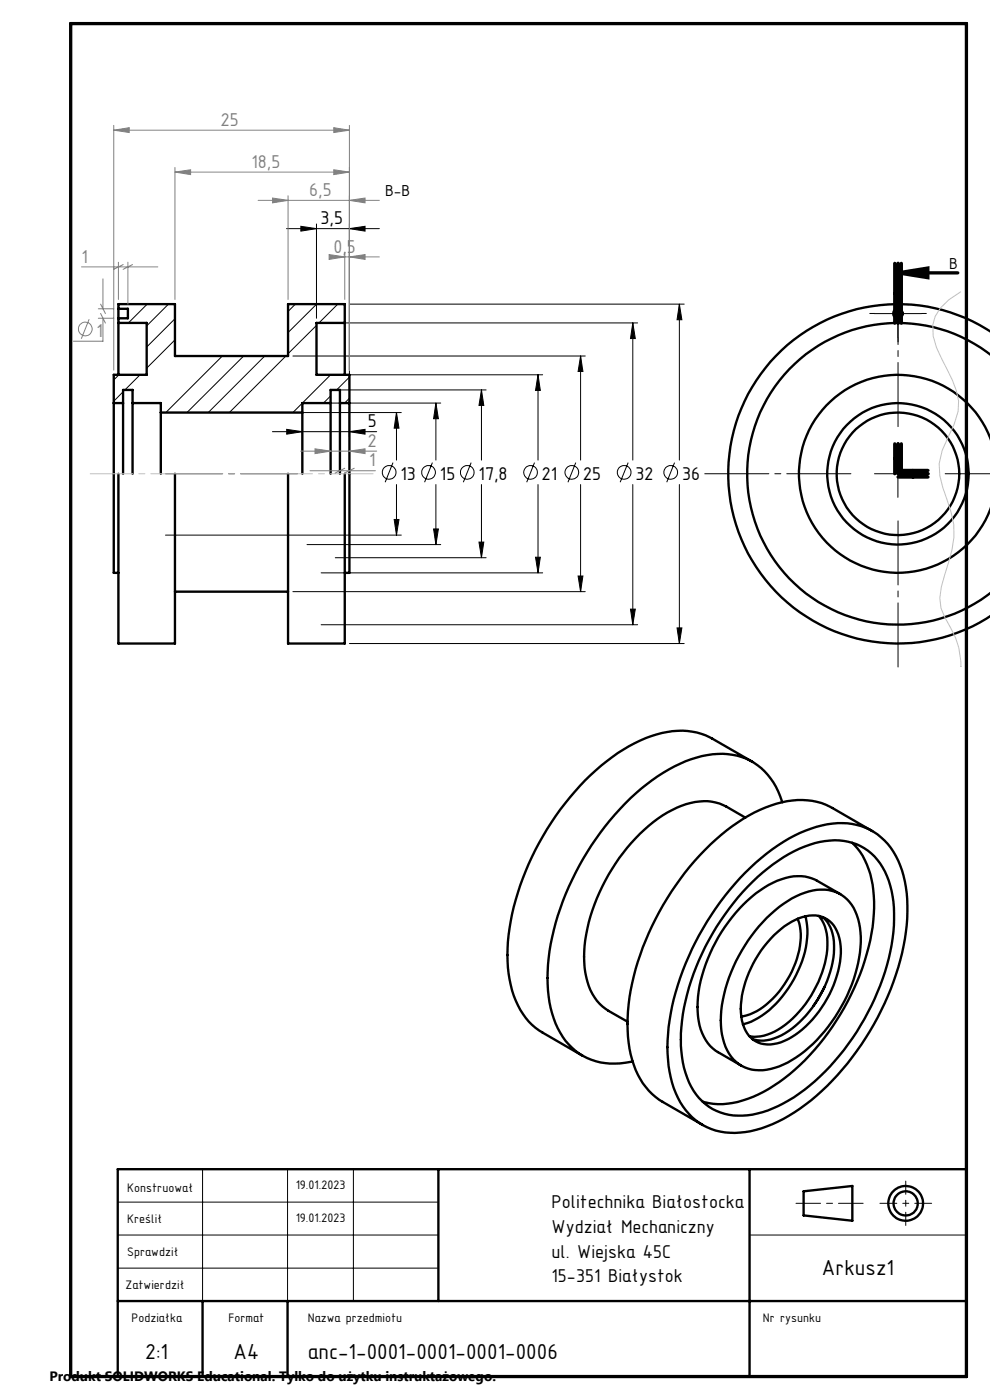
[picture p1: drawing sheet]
<svg xmlns="http://www.w3.org/2000/svg" width="210mm" height="297mm" viewBox="0 0 210 297" stroke-linecap="round" stroke-linejoin="round" font-family="sans-serif">
<g fill="none" stroke="#000" stroke-width=".5">
<path d="M25.1 68.5v11M25.1 65.5v2M25.1 65.5v-1h12v11h24v-11h12v4M25.1 68.5h6v11h-7v6M25.1 65.5h2v2h-2M25.1 67.5v1M73.1 68.5v11M73.1 68.5h-6v11h7v6M210.1 70.3a36 36 0 0 0-55.6 30.2 36 36 0 0 0 55.6 30.2M210.1 75.2a32 32 0 0 0-43.2 3.7 32 32 0 0 0 0 43.3 32 32 0 0 0 43.2 3.6M24.1 85.5v36h1M24.1 85.5h2"/>
<path d="M26.1 85.5v15M26.1 85.5v-2.8h2v2.8M28.1 85.5v15M28.1 85.5h6v2M34.1 87.5v13M34.1 87.5h30M64.1 87.5v13M70.1 85.5v15M70.1 85.5v-2.8h2v2.8M70.1 85.5h-6v2M72.1 85.5v15M72.1 85.5h2"/>
<path d="M74.1 85.5v36h-1M210.1 92.9a21 21 0 0 0-32.3-9.2 21 21 0 0 0 0 33.6 21 21 0 0 0 32.3-9.2M25.1 100.5v36h12v-36M61.1 100.5v36h12v-36M37.1 125.5h24M158.1 173.5l-4-2.4a11.5 11.5 0 0 0-10.5 .2 34.6 34.6 0 0 0-15.2 15.5 32.7 32.7 0 0 0-4.3 19.5 11.2 11.2 0 0 0 5 8.2l4 2.2M159.6 161.6l-8.5-4.9a14.9 14.9 0 0 0-11.9-.9 37.1 37.1 0 0 0-16.2 10.9 58.2 58.2 0 0 0-15.3 33.1 24.5 24.5 0 0 0 3.2 15.3 12 12 0 0 0 4.2 4l8.5 4.9M165.9 170.2a13.4 13.4 0 0 0-11.6-10.2 23.5 23.5 0 0 0-14.8 4.7 57.1 57.1 0 0 0-20.1 26.5 40.7 40.7 0 0 0-2.6 22.7 14.8 14.8 0 0 0 7.8 10.6 14.8 14.8 0 0 0 9.6 .7M180.8 178.8a16.5 16.5 0 0 1 4.5 11.3 44.2 44.2 0 0 1-6.2 23.6 44.5 44.5 0 0 1-18.3 18.5 16.4 16.4 0 0 1-11.8 1.5M185 176.3l-8.4-4.9a15.4 15.4 0 0 0-13.1-.5 39.5 39.5 0 0 0-16.1 11.7 57.8 57.8 0 0 0-14.2 31.9 24.3 24.3 0 0 0 3.1 15.3l1.3 1.6 2.2 1.9 9.2 5.4M158 185.2a34.5 34.5 0 0 1 17.5-10.3 13.1 13.1 0 0 1 15.5 8.7 32.7 32.7 0 0 1 .3 18.6 59 59 0 0 1-20.4 32.1 26.8 26.8 0 0 1-15 6 13.1 13.1 0 0 1-13-9.5 32.3 32.3 0 0 1-.3-17.3 59.9 59.9 0 0 1 15.4-28.3zM158.6 188.1a31.4 31.4 0 0 1 15.3-9.5 11.9 11.9 0 0 1 12.8 4.6 20.9 20.9 0 0 1 2.9 13.2 51.5 51.5 0 0 1-16.7 33 27.9 27.9 0 0 1-14.3 7.2 11.7 11.7 0 0 1-13.2-9 31.6 31.6 0 0 1 .8-18.2 54.2 54.2 0 0 1 12.4-21.3z"/>
<path d="M162.6 194.7a19 19 0 0 1 10.7-5.9 7.8 7.8 0 0 1 8.7 6.2 23.7 23.7 0 0 1-1.8 15.1 31.7 31.7 0 0 1-13.1 15.3 10.8 10.8 0 0 1-9.1 1 8.6 8.6 0 0 1-4.9-7 27.1 27.1 0 0 1 3.6-16.6 35.5 35.5 0 0 1 5.9-8.1zM164.2 198.4a12.4 12.4 0 0 1 8.8-4.2 5.9 5.9 0 0 1 5.2 5.5 20.5 20.5 0 0 1-3.9 14 18.2 18.2 0 0 1-9.4 7.6 5.8 5.8 0 0 1-7.5-4.8 20 20 0 0 1 3.5-14l1.2-1.7zM169.2 194.9a12.9 12.9 0 0 1-.5 9.4 18.9 18.9 0 0 1-9.6 10.9l-1.9 .4M170.8 194.4a17.7 17.7 0 0 1-1.9 12.4 20.3 20.3 0 0 1-10.3 10.2l-1 .3M173.7 194.3a9.6 9.6 0 0 1 1.8 7.2 23.5 23.5 0 0 1-11.1 17.3 8.1 8.1 0 0 1-5.4 1M174.5 194.6a8 8 0 0 1 2.4 6.8 23.3 23.3 0 0 1-11.1 18.2 7.9 7.9 0 0 1-6.2 .8M178.3 189.7l-5-2.9a9.9 9.9 0 0 0-9.4 .5 30.5 30.5 0 0 0-13.3 14.9 24.7 24.7 0 0 0-2.2 15.3 8.9 8.9 0 0 0 3.9 5.7l4.9 2.9M174.9 209.4l-2.3 4M93 248v28M159 248v44M170.5 252.7l10.3-1.1v7.4l-10.3-1.2zM205 248h-180v44"/>
<path d="M25 276h180M43 276v16M61 276v16"/>
<circle cx="190.5" cy="66.5" r="1"/>
<circle cx="190.5" cy="100.5" r="13"/>
<circle cx="190.5" cy="100.5" r="15"/>
<circle cx="192.1" cy="255.3" r="2.56"/>
<circle cx="192.1" cy="255.3" r="3.7"/>
</g>
<g fill="none" stroke="#000" stroke-width=".21">
<path d="M60.8 48.5h19.7M63.8 48l3.3 .5-3.3 .5zM67.1 47.5v20M74.1 48.5l3.3-.5v1zM74.1 47.5v34M25.2 79.5l-1.1 1.1M29.7 79.5l-3.2 3.2M31.2 64.5l-4 4M35.7 64.5l-4.6 4.6M37.1 67.6l-6 6M37.1 72.1l-6 6M47.2 75.5l-12 12"/>
<path d="M51.7 75.5l-12 12M56.2 75.5l-12 12M60.6 75.5l-12 12M62.1 75.5h62M62.7 64.5l-1.6 1.6M67.1 69l-6 6M67.2 64.5l-6.1 6.1M68.1 68.5h67.2M68.1 79.5h47M70.1 79.5l-8 8M71.6 64.5l-3.9 4M74.1 64.5h71"/>
<path d="M114.1 79.5v18.1M114.1 79.5l.5 3.3h-1zM123.2 75.5l.4 3.3h-1zM123.2 75.5v22.1M134.2 68.5v29.1M134.2 68.5l.6 3.3h-1.1zM144.1 64.5v33.1M144.1 64.5l.5 3.3h-1zM185.5 66.5h10M190.5 61.5v10M26.1 83.1l-2 2M35.1 87.5h50"/>
<path d="M57.8 91.6h22.1M60.8 91.1l3.3 .5-3.3 .5zM64.1 86.5v6.1M65.1 85.5h28.4M70.1 84l-1.5 1.5M71.1 82.7h32M74.1 80l-2.7 2.7M74.1 84.5l-1 1M74.1 91.6l3.3-.5v1zM74.1 86.5v6.1M83.4 98.1l-1.7 4.2M84.1 87.5v10.1"/>
<path d="M84.1 87.5l.5 3.3h-1zM91.7 98.1l-1.6 4.2M92.5 85.5l.5 3.3h-1zM92.5 85.5v12.1M99.9 98.1l-1.6 4.2M102.1 82.7l.5 3.3h-1zM102.1 82.7v14.9M113.4 98.1l-1.7 4.2M122.1 98.1l-1.6 4.2M133.2 98.1l-1.6 4.2M143.1 98.1l-1.7 4.2M190.5 95.5v10"/>
<path d="M35.1 113.5h50M65.1 115.5h28.4M71.1 118.3h32M83.6 110.2h1l-.5 3.3zM84.1 102.8v10.7M92 112.2h1l-.5 3.3zM92.5 102.8v12.7M101.6 115h1l-.5 3.3zM102.1 102.8v15.5M113.6 118.2h1l-.5 3.3zM114.1 102.8v18.7M123.2 102.8v22.7"/>
<path d="M134.2 102.8v29.7M144.1 102.8v33.7M185.5 100.5h10M62.1 125.5h62M68.1 132.5h67.2M68.1 121.5h47M74.1 136.5h71M122.6 122.2h1l-.4 3.3zM133.7 129.2h1.1l-.6 3.3zM143.6 133.2h1l-.5 3.3zM25 255h68M43 248v28"/>
<path d="M61 248v28M75 248v28M25 269h68M25 262h68M159 262h46"/>
<circle cx="82.5" cy="100.2" r="1.45"/>
<circle cx="90.9" cy="100.2" r="1.45"/>
<circle cx="99.1" cy="100.2" r="1.45"/>
<circle cx="112.5" cy="100.2" r="1.45"/>
<circle cx="121.3" cy="100.2" r="1.46"/>
<circle cx="132.4" cy="100.2" r="1.45"/>
<circle cx="142.3" cy="100.2" r="1.45"/>
</g>
<g fill="none" stroke="#808080" stroke-width=".21">
<path d="M24.1 27.6l3.3-.5v1zM24.1 26.6v51.9M24.1 27.6h50M37.1 36.5l3.3-.5v1zM37.1 35.5v28M37.1 36.5h37M70.8 27.1l3.3 .5-3.3 .5zM70.8 36l3.3 .5-3.3 .5zM74.1 26.6v51.9M17.3 56.6h16.2M21.8 59.2v6.3M25.1 55.6v7.9"/>
<path d="M26.1 56.1l-2 1M27.1 55.6v8.9M28.1 56.1l-2 1M54.8 42.5h25.7M57.8 42l3.3 .5-3.3 .5zM61.1 41.5v22M69.8 54l3.3 .5-3.3 .5zM70.7 54.5h9.8M73.1 53.5v10M74.1 42.5l3.3-.5v1zM74.1 54.5l3.3-.5v1zM18.9 67.7l-1.6 4.2"/>
<path d="M20.8 67.5h3.3M20.8 65.5h3.3M21.3 66.5l1.1 2M21.3 64.5l1.1 2M21.8 67.5v4.9h-6.2M63.8 95.7h16.1M65.8 99.9h13.8M66.8 95.2l3.3 .5-3.3 .5zM73.1 99.3l-2 1.1M74.1 95.7l3.3-.5v1zM75.1 99.3l-2 1.1"/>
<circle cx="18.1" cy="69.8" r="1.45"/>
</g>
<path d="M190.5 57.9l6.3-1v2z" fill="none" stroke="#000" stroke-width=".7" stroke-linecap="butt"/>
<path d="M203.8 61.9l-2.5 1.7a7.8 7.8 0 0 0-2.7 10.1l1.2 2.5a28.2 28.2 0 0 1 3.5 8.9l-.1 2.2-.8 2.7-1.3 2.8a11.6 11.6 0 0 0-1.1 10.6l.9 2.6a17 17 0 0 1 .3 13.4l-1.5 5.1-.3 2.4 .2 2.1 .8 1.9 1.1 2.1a16.7 16.7 0 0 1 2.3 8.5v-.2" fill="none" stroke="#c0c0c0" stroke-width=".21"/>
<path d="M63.1 100.5h-28" fill="none" stroke="#000" stroke-width=".21" stroke-dasharray="15.2 1.3 1.3 1.3" stroke-dashoffset="3.1"/>
<path d="M190.5 90.5v-31M180.5 100.5h-31M190.5 110.5v31M200.5 100.5h9.6" fill="none" stroke="#000" stroke-width=".21" stroke-dasharray="15.2 1.3 1.3 1.3" stroke-dashoffset="1.6"/>
<path d="M185.5 66.5h-1M190.5 61.5v-1M190.5 71.5v1M195.5 66.5h1" fill="none" stroke="#000" stroke-width=".21" stroke-dasharray="15.2 1.3 1.3 1.3"/>
<path d="M190.5 55.9v12.7" fill="none" stroke="#000" stroke-width=".7" stroke-dasharray="6.3 1.3 1.3 1.3" stroke-dashoffset="1.9"/>
<path d="M190.5 94.2v6.3M196.8 100.5h-6.3" fill="none" stroke="#000" stroke-width=".7" stroke-dasharray="6.3 1.3 1.3 1.3" stroke-dashoffset="3.2"/>
<path d="M15 5h190v287h-190zM189.8 55.9v12.7M190.5 57.9h12.7M190.5 55.9v12.7M191.2 55.9v6.3M191.2 62.2v6.4zM189.8 94.2v6.3M190.5 94.2v6.3h6.3M190.5 99.8h6.3M191.2 94.2v6.3M190.5 101.2h6.3" fill="none" stroke="#000" stroke-width=".7"/>
<path d="M192.1 250.6v9.4" fill="none" stroke="#000" stroke-width=".21" stroke-dasharray="15.2 1.3 1.3 1.3" stroke-dashoffset="12.4"/>
<path d="M197.6 255.3h-10.9" fill="none" stroke="#000" stroke-width=".21" stroke-dasharray="15.2 1.3 1.3 1.3" stroke-dashoffset="11.7"/>
<path d="M183.1 255.3h-14.3" fill="none" stroke="#000" stroke-width=".21" stroke-dasharray="15.2 1.3 1.3 1.3" stroke-dashoffset="10"/>
<path d="M79.1 100.5h-60" fill="none" stroke="#c0c0c0" stroke-width=".21" stroke-dasharray="15.2 1.3 1.3 1.3" stroke-dashoffset="6.2"/>
<g fill="#000">
<path d="M190.5 57.9l6.3-1v2zM210.1 99.5v2z"/>
<path d="M122.6 122.2h1l-.4 3.3zM123.2 75.5l.4 3.3h-1zM133.7 129.2h1.1l-.6 3.3zM134.2 68.5l.6 3.3h-1.1zM143.6 133.2h1l-.5 3.3zM144.1 64.5l.5 3.3h-1zM74.1 48.5l3.3-.5v1zM63.8 48l3.3 .5-3.3 .5zM113.6 118.2h1l-.5 3.3zM114.1 79.5l.5 3.3h-1zM60.8 91.1l3.3 .5-3.3 .5zM74.1 91.6l3.3-.5v1zM83.6 110.2h1l-.5 3.3zM84.1 87.5l.5 3.3h-1zM92 112.2h1l-.5 3.3zM92.5 85.5l.5 3.3h-1zM101.6 115h1l-.5 3.3zM102.1 82.7l.5 3.3h-1z"/>
</g>
<path d="M24.1 27.6l3.3-.5v1zM70.8 27.1l3.3 .5-3.3 .5zM74.1 95.7l3.3-.5v1zM66.8 95.2l3.3 .5-3.3 .5zM57.8 42l3.3 .5-3.3 .5zM74.1 42.5l3.3-.5v1zM69.8 54l3.3 .5-3.3 .5zM74.1 54.5l3.3-.5v1zM37.1 36.5l3.3-.5v1zM70.8 36l3.3 .5-3.3 .5z" fill="#808080"/>
<g font-size="4.9">
<text x="174.3" y="270.4">Arkusz1</text>
<text x="30.9" y="288.3">2:1</text>
<text x="49.5" y="288.3">A4</text>
<text x="65.3" y="288.3">anc-1-0001-0001-0001-0006</text>
</g>
<g font-size="4.2" fill="#808080">
<text x="46.9" y="26.7">25</text>
<text x="53.4" y="35.6">18,5</text>
<text x="65.6" y="41.6">6,5</text>
<text x="70.7" y="53.6">0,5</text>
<text x="17.3" y="55.7">1</text>
<text x="20.5" y="71.5">1</text>
<text x="78" y="94.8">2</text>
<text x="78.3" y="99">1</text>
</g>
<g font-size="4.2">
<text x="68" y="47.6">3,5</text>
<text x="78" y="90.7">5</text>
<text x="85" y="101.9">13</text>
<text x="93.3" y="101.9">15</text>
<text x="101.5" y="101.9">17,8</text>
<text x="115" y="101.9">21</text>
<text x="123.7" y="101.9">25</text>
<text x="134.8" y="101.9">32</text>
<text x="144.7" y="101.9">36</text>
<text x="117" y="256.3">Politechnika Białostocka</text>
<text x="117" y="261.6">Wydział Mechaniczny</text>
<text x="117" y="266.8">ul. Wiejska 45C</text>
<text x="117" y="272">15-351 Białystok</text>
</g>
<g font-size="3.6">
<text x="81.7" y="41.5">B-B</text>
<text x="201.3" y="57.1">B</text>
</g>
<text font-size="2.9" x="10.5" y="292.9">Produkt SOLIDWORKS Educational. Tylko do użytku instruktażowego.</text>
<g font-size="2.8">
<text x="27" y="252.8">Konstruował</text>
<text x="62.7" y="252.3">19.01.2023</text>
<text x="27" y="259.4">Kreślił</text>
<text x="62.7" y="259.3">19.01.2023</text>
<text x="27" y="266.4">Sprawdził</text>
<text x="26.7" y="273.5">Zatwierdził</text>
<text x="27.9" y="280.4">Podziałka</text>
<text x="48.4" y="280.4">Format</text>
<text x="65.3" y="280.4">Nazwa przedmiotu</text>
<text x="161.8" y="280.4">Nr rysunku</text>
</g>
</svg>
